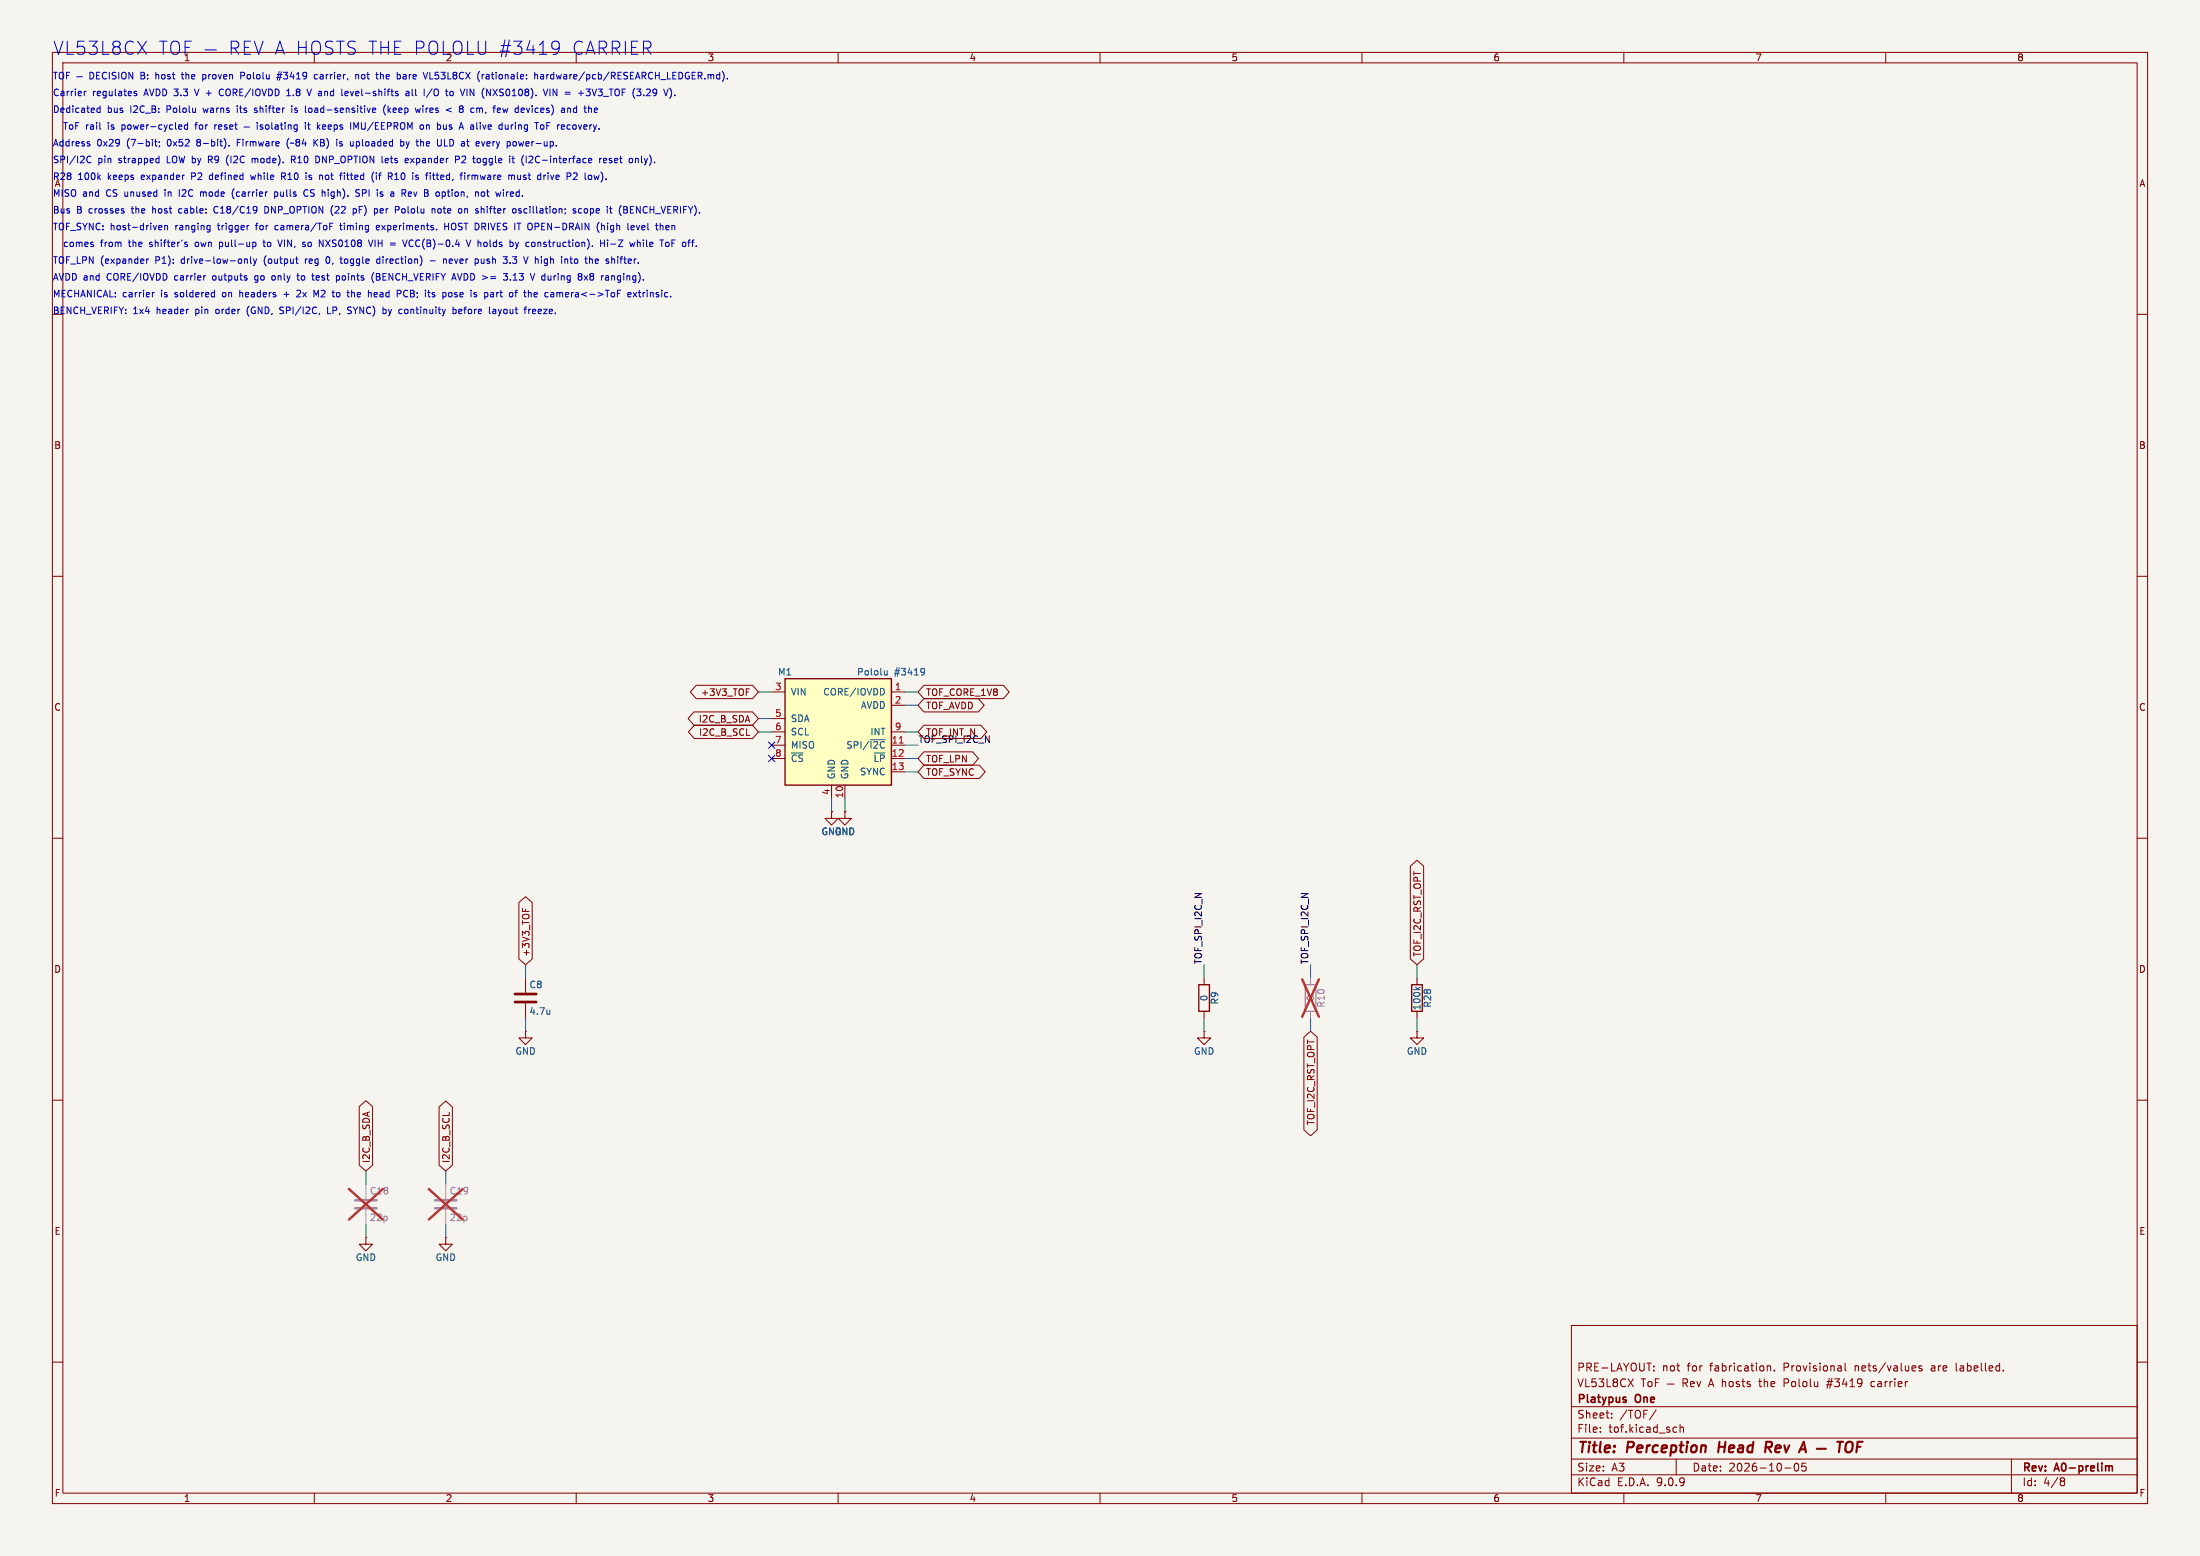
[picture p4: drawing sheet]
(kicad_sch
 (version 20250114)
 (generator "eeschema")
 (generator_version "9.0")
 (paper "A3")
 (title_block
  (title "Perception Head Rev A — TOF")
  (date "2026-10-05")
  (rev "A0-prelim")
  (company "Platypus One")
  (comment 1 "VL53L8CX ToF — Rev A hosts the Pololu #3419 carrier")
  (comment 2 "PRE-LAYOUT: not for fabrication. Provisional nets/values are labelled."))
 (lib_symbols
  (symbol "PlatypusOne:Pololu_3419_VL53L8CX_Carrier"
   (pin_names
    (offset 1.016)) (exclude_from_sim no) (in_bom yes) (on_board yes)
   (property "Reference" "M" (at -10.16 11.43 0) (effects (font (size 1.27 1.27))))
   (property "Value" "Pololu_3419_VL53L8CX_Carrier" (at 10.16 11.43 0) (effects (font (size 1.27 1.27))))
   (property "Footprint" "PlatypusOne:Pololu_3419_VL53L8CX_Carrier_THT" (at 0 0 0) (effects (font (size 1.27 1.27)) (hide yes)))
   (property "Datasheet" "https://www.pololu.com/product/3419" (at 0 0 0) (effects (font (size 1.27 1.27)) (hide yes)))
   (property "Description" "Pololu #3419 VL53L8CX carrier: on-board 3.3 V + 1.8 V LDOs and NXS0108 level shifter; host I/O follows VIN (3.2-5.5 V). Pins 1-9 = 1x9 header, 10-13 = 1x4 header (BENCH_VERIFY order)." (at 0 0 0) (effects (font (size 1.27 1.27)) (hide yes)))
   (symbol "Pololu_3419_VL53L8CX_Carrier_0_1"
    (rectangle (start -10.16 10.16) (end 10.16 -10.16) (stroke (width 0.254) (type default)) (fill (type background))))
   (symbol "Pololu_3419_VL53L8CX_Carrier_1_1"
    (pin power_in line (at -12.7 7.62 0) (length 2.54) (name "VIN" (effects (font (size 1.27 1.27)))) (number "3" (effects (font (size 1.27 1.27)))))
    (pin bidirectional line (at -12.7 2.54 0) (length 2.54) (name "SDA" (effects (font (size 1.27 1.27)))) (number "5" (effects (font (size 1.27 1.27)))))
    (pin bidirectional line (at -12.7 0 0) (length 2.54) (name "SCL" (effects (font (size 1.27 1.27)))) (number "6" (effects (font (size 1.27 1.27)))))
    (pin output line (at -12.7 -2.54 0) (length 2.54) (name "MISO" (effects (font (size 1.27 1.27)))) (number "7" (effects (font (size 1.27 1.27)))))
    (pin input line (at -12.7 -5.08 0) (length 2.54) (name "~{CS}" (effects (font (size 1.27 1.27)))) (number "8" (effects (font (size 1.27 1.27)))))
    (pin power_out line (at 12.7 7.62 180) (length 2.54) (name "CORE/IOVDD" (effects (font (size 1.27 1.27)))) (number "1" (effects (font (size 1.27 1.27)))))
    (pin power_out line (at 12.7 5.08 180) (length 2.54) (name "AVDD" (effects (font (size 1.27 1.27)))) (number "2" (effects (font (size 1.27 1.27)))))
    (pin output line (at 12.7 0 180) (length 2.54) (name "INT" (effects (font (size 1.27 1.27)))) (number "9" (effects (font (size 1.27 1.27)))))
    (pin input line (at 12.7 -2.54 180) (length 2.54) (name "SPI/~{I2C}" (effects (font (size 1.27 1.27)))) (number "11" (effects (font (size 1.27 1.27)))))
    (pin input line (at 12.7 -5.08 180) (length 2.54) (name "~{LP}" (effects (font (size 1.27 1.27)))) (number "12" (effects (font (size 1.27 1.27)))))
    (pin input line (at 12.7 -7.62 180) (length 2.54) (name "SYNC" (effects (font (size 1.27 1.27)))) (number "13" (effects (font (size 1.27 1.27)))))
    (pin power_in line (at -1.27 -12.7 90) (length 2.54) (name "GND" (effects (font (size 1.27 1.27)))) (number "4" (effects (font (size 1.27 1.27)))))
    (pin power_in line (at 1.27 -12.7 90) (length 2.54) (name "GND" (effects (font (size 1.27 1.27)))) (number "10" (effects (font (size 1.27 1.27))))))
   (embedded_fonts no))
  (symbol "power:GND"
   (power)
   (pin_numbers (hide yes))
   (pin_names
    (offset 0) (hide yes)) (exclude_from_sim no) (in_bom yes) (on_board yes)
   (property "Reference" "#PWR" (at 0 -6.35 0) (effects (font (size 1.27 1.27)) (hide yes)))
   (property "Value" "GND" (at 0 -3.81 0) (effects (font (size 1.27 1.27))))
   (property "Footprint" "" (at 0 0 0) (effects (font (size 1.27 1.27)) (hide yes)))
   (property "Datasheet" "" (at 0 0 0) (effects (font (size 1.27 1.27)) (hide yes)))
   (property "Description" "Power symbol creates a global label with name \"GND\" , ground" (at 0 0 0) (effects (font (size 1.27 1.27)) (hide yes)))
   (symbol "GND_0_1"
    (polyline (pts (xy 0 0) (xy 0 -1.27) (xy 1.27 -1.27) (xy 0 -2.54) (xy -1.27 -1.27) (xy 0 -1.27)) (stroke (width 0) (type default)) (fill (type none))))
   (symbol "GND_1_1"
    (pin power_in line (at 0 0 270) (length 0) (name "~" (effects (font (size 1.27 1.27)))) (number "1" (effects (font (size 1.27 1.27))))))
   (embedded_fonts no))
  (symbol "Device:C"
   (pin_numbers (hide yes))
   (pin_names
    (offset 0.254)) (exclude_from_sim no) (in_bom yes) (on_board yes)
   (property "Reference" "C" (at 0.635 2.54 0) (effects (font (size 1.27 1.27)) (justify left)))
   (property "Value" "C" (at 0.635 -2.54 0) (effects (font (size 1.27 1.27)) (justify left)))
   (property "Footprint" "" (at 0.9652 -3.81 0) (effects (font (size 1.27 1.27)) (hide yes)))
   (property "Datasheet" "~" (at 0 0 0) (effects (font (size 1.27 1.27)) (hide yes)))
   (property "Description" "Unpolarized capacitor" (at 0 0 0) (effects (font (size 1.27 1.27)) (hide yes)))
   (symbol "C_0_1"
    (polyline (pts (xy -2.032 0.762) (xy 2.032 0.762)) (stroke (width 0.508) (type default)) (fill (type none)))
    (polyline (pts (xy -2.032 -0.762) (xy 2.032 -0.762)) (stroke (width 0.508) (type default)) (fill (type none))))
   (symbol "C_1_1"
    (pin passive line (at 0 3.81 270) (length 2.794) (name "~" (effects (font (size 1.27 1.27)))) (number "1" (effects (font (size 1.27 1.27)))))
    (pin passive line (at 0 -3.81 90) (length 2.794) (name "~" (effects (font (size 1.27 1.27)))) (number "2" (effects (font (size 1.27 1.27))))))
   (embedded_fonts no))
  (symbol "Device:R"
   (pin_numbers (hide yes))
   (pin_names
    (offset 0)) (exclude_from_sim no) (in_bom yes) (on_board yes)
   (property "Reference" "R" (at 2.032 0 90) (effects (font (size 1.27 1.27))))
   (property "Value" "R" (at 0 0 90) (effects (font (size 1.27 1.27))))
   (property "Footprint" "" (at -1.778 0 90) (effects (font (size 1.27 1.27)) (hide yes)))
   (property "Datasheet" "~" (at 0 0 0) (effects (font (size 1.27 1.27)) (hide yes)))
   (property "Description" "Resistor" (at 0 0 0) (effects (font (size 1.27 1.27)) (hide yes)))
   (symbol "R_0_1"
    (rectangle (start -1.016 -2.54) (end 1.016 2.54) (stroke (width 0.254) (type default)) (fill (type none))))
   (symbol "R_1_1"
    (pin passive line (at 0 3.81 270) (length 1.27) (name "~" (effects (font (size 1.27 1.27)))) (number "1" (effects (font (size 1.27 1.27)))))
    (pin passive line (at 0 -3.81 90) (length 1.27) (name "~" (effects (font (size 1.27 1.27)))) (number "2" (effects (font (size 1.27 1.27))))))
   (embedded_fonts no)))
 (text "VL53L8CX TOF — REV A HOSTS THE POLOLU #3419 CARRIER"
  (exclude_from_sim no)
  (at 10 8 0)
  (effects (font (size 2.5 2.5)) (justify left top)))
 (text "TOF — DECISION B: host the proven Pololu #3419 carrier, not the bare VL53L8CX (rationale: hardware/pcb/RESEARCH_LEDGER.md)."
  (exclude_from_sim no)
  (at 10 14 0)
  (effects (font (size 1.27 1.27)) (justify left top)))
 (text "Carrier regulates AVDD 3.3 V + CORE/IOVDD 1.8 V and level-shifts all I/O to VIN (NXS0108). VIN = +3V3_TOF (3.29 V)."
  (exclude_from_sim no)
  (at 10 17.2 0)
  (effects (font (size 1.27 1.27)) (justify left top)))
 (text "Dedicated bus I2C_B: Pololu warns its shifter is load-sensitive (keep wires < 8 cm, few devices) and the"
  (exclude_from_sim no)
  (at 10 20.4 0)
  (effects (font (size 1.27 1.27)) (justify left top)))
 (text "  ToF rail is power-cycled for reset — isolating it keeps IMU/EEPROM on bus A alive during ToF recovery."
  (exclude_from_sim no)
  (at 10 23.6 0)
  (effects (font (size 1.27 1.27)) (justify left top)))
 (text "Address 0x29 (7-bit; 0x52 8-bit). Firmware (~84 KB) is uploaded by the ULD at every power-up."
  (exclude_from_sim no)
  (at 10 26.8 0)
  (effects (font (size 1.27 1.27)) (justify left top)))
 (text "SPI/I2C pin strapped LOW by R9 (I2C mode). R10 DNP_OPTION lets expander P2 toggle it (I2C-interface reset only)."
  (exclude_from_sim no)
  (at 10 30 0)
  (effects (font (size 1.27 1.27)) (justify left top)))
 (text "R28 100k keeps expander P2 defined while R10 is not fitted (if R10 is fitted, firmware must drive P2 low)."
  (exclude_from_sim no)
  (at 10 33.2 0)
  (effects (font (size 1.27 1.27)) (justify left top)))
 (text "MISO and CS unused in I2C mode (carrier pulls CS high). SPI is a Rev B option, not wired."
  (exclude_from_sim no)
  (at 10 36.4 0)
  (effects (font (size 1.27 1.27)) (justify left top)))
 (text "Bus B crosses the host cable: C18/C19 DNP_OPTION (22 pF) per Pololu note on shifter oscillation; scope it (BENCH_VERIFY)."
  (exclude_from_sim no)
  (at 10 39.6 0)
  (effects (font (size 1.27 1.27)) (justify left top)))
 (text "TOF_SYNC: host-driven ranging trigger for camera/ToF timing experiments. HOST DRIVES IT OPEN-DRAIN (high level then"
  (exclude_from_sim no)
  (at 10 42.8 0)
  (effects (font (size 1.27 1.27)) (justify left top)))
 (text "  comes from the shifter's own pull-up to VIN, so NXS0108 VIH = VCC(B)-0.4 V holds by construction). Hi-Z while ToF off."
  (exclude_from_sim no)
  (at 10 46 0)
  (effects (font (size 1.27 1.27)) (justify left top)))
 (text "TOF_LPN (expander P1): drive-low-only (output reg 0, toggle direction) - never push 3.3 V high into the shifter."
  (exclude_from_sim no)
  (at 10 49.2 0)
  (effects (font (size 1.27 1.27)) (justify left top)))
 (text "AVDD and CORE/IOVDD carrier outputs go only to test points (BENCH_VERIFY AVDD >= 3.13 V during 8x8 ranging)."
  (exclude_from_sim no)
  (at 10 52.4 0)
  (effects (font (size 1.27 1.27)) (justify left top)))
 (text "MECHANICAL: carrier is soldered on headers + 2x M2 to the head PCB; its pose is part of the camera<->ToF extrinsic."
  (exclude_from_sim no)
  (at 10 55.6 0)
  (effects (font (size 1.27 1.27)) (justify left top)))
 (text "BENCH_VERIFY: 1x4 header pin order (GND, SPI/I2C, LP, SYNC) by continuity before layout freeze."
  (exclude_from_sim no)
  (at 10 58.8 0)
  (effects (font (size 1.27 1.27)) (justify left top)))
 (symbol
  (lib_id "PlatypusOne:Pololu_3419_VL53L8CX_Carrier")
  (at 160.02 139.7 0)
  (unit 1)
  (exclude_from_sim no)
  (in_bom yes)
  (on_board yes)
  (dnp no)
  (fields_autoplaced yes)
  (property "Reference" "M1" (at 149.86 128.27 0) (effects (font (size 1.27 1.27))))
  (property "Value" "Pololu #3419" (at 170.18 128.27 0) (effects (font (size 1.27 1.27))))
  (property "Footprint" "PlatypusOne:Pololu_3419_VL53L8CX_Carrier_THT" (at 160.02 139.7 0) (effects (font (size 1.27 1.27)) (hide yes)))
  (property "Datasheet" "https://www.pololu.com/product/3419" (at 160.02 139.7 0) (effects (font (size 1.27 1.27)) (hide yes)))
  (property "Description" "" (at 160.02 139.7 0) (effects (font (size 1.27 1.27)) (hide yes)))
  (property "Manufacturer" "Pololu" (at 160.02 139.7 0) (effects (font (size 1.27 1.27)) (hide yes)))
  (property "MPN" "3419" (at 160.02 139.7 0) (effects (font (size 1.27 1.27)) (hide yes)))
  (property "Status" "SELECTED (Rev A)" (at 160.02 139.7 0) (effects (font (size 1.27 1.27)) (hide yes)))
  (property "Note" "Contains VL53L8CX; 100 mA typ / 150 mA peak per Pololu" (at 160.02 139.7 0) (effects (font (size 1.27 1.27)) (hide yes)))
  (pin "3")
  (pin "5")
  (pin "6")
  (pin "7")
  (pin "8")
  (pin "1")
  (pin "2")
  (pin "9")
  (pin "11")
  (pin "12")
  (pin "13")
  (pin "4")
  (pin "10"))
 (wire
  (pts (xy 147.32 132.08) (xy 144.78 132.08))
  (stroke (width 0) (type default)))
 (global_label "+3V3_TOF"
  (shape bidirectional)
  (at 144.78 132.08 180)
  (fields_autoplaced yes)
  (effects (font (size 1.27 1.27)) (justify right))
  (property "Intersheetrefs" "${INTERSHEET_REFS}" (at 144.78 132.08 0) (effects (font (size 1.27 1.27)) (justify left) (hide yes))))
 (wire
  (pts (xy 158.75 152.4) (xy 158.75 154.94))
  (stroke (width 0) (type default)))
 (symbol
  (lib_id "power:GND")
  (at 158.75 154.94 0)
  (unit 1)
  (exclude_from_sim no)
  (in_bom no)
  (on_board no)
  (dnp no)
  (fields_autoplaced yes)
  (property "Reference" "#PWR_TOF_M1_1_4" (at 158.75 161.29 0) (effects (font (size 1.27 1.27)) (hide yes)))
  (property "Value" "GND" (at 158.75 158.75 0) (effects (font (size 1.27 1.27))))
  (property "Footprint" "" (at 158.75 154.94 0) (effects (font (size 1.27 1.27)) (hide yes)))
  (property "Datasheet" "" (at 158.75 154.94 0) (effects (font (size 1.27 1.27)) (hide yes)))
  (property "Description" "" (at 158.75 154.94 0) (effects (font (size 1.27 1.27)) (hide yes)))
  (pin "1"))
 (wire
  (pts (xy 161.29 152.4) (xy 161.29 154.94))
  (stroke (width 0) (type default)))
 (symbol
  (lib_id "power:GND")
  (at 161.29 154.94 0)
  (unit 1)
  (exclude_from_sim no)
  (in_bom no)
  (on_board no)
  (dnp no)
  (fields_autoplaced yes)
  (property "Reference" "#PWR_TOF_M1_1_10" (at 161.29 161.29 0) (effects (font (size 1.27 1.27)) (hide yes)))
  (property "Value" "GND" (at 161.29 158.75 0) (effects (font (size 1.27 1.27))))
  (property "Footprint" "" (at 161.29 154.94 0) (effects (font (size 1.27 1.27)) (hide yes)))
  (property "Datasheet" "" (at 161.29 154.94 0) (effects (font (size 1.27 1.27)) (hide yes)))
  (property "Description" "" (at 161.29 154.94 0) (effects (font (size 1.27 1.27)) (hide yes)))
  (pin "1"))
 (wire
  (pts (xy 147.32 137.16) (xy 144.78 137.16))
  (stroke (width 0) (type default)))
 (global_label "I2C_B_SDA"
  (shape bidirectional)
  (at 144.78 137.16 180)
  (fields_autoplaced yes)
  (effects (font (size 1.27 1.27)) (justify right))
  (property "Intersheetrefs" "${INTERSHEET_REFS}" (at 144.78 137.16 0) (effects (font (size 1.27 1.27)) (justify left) (hide yes))))
 (wire
  (pts (xy 147.32 139.7) (xy 144.78 139.7))
  (stroke (width 0) (type default)))
 (global_label "I2C_B_SCL"
  (shape bidirectional)
  (at 144.78 139.7 180)
  (fields_autoplaced yes)
  (effects (font (size 1.27 1.27)) (justify right))
  (property "Intersheetrefs" "${INTERSHEET_REFS}" (at 144.78 139.7 0) (effects (font (size 1.27 1.27)) (justify left) (hide yes))))
 (no_connect
  (at 147.32 142.24))
 (no_connect
  (at 147.32 144.78))
 (wire
  (pts (xy 172.72 132.08) (xy 175.26 132.08))
  (stroke (width 0) (type default)))
 (global_label "TOF_CORE_1V8"
  (shape bidirectional)
  (at 175.26 132.08 0)
  (fields_autoplaced yes)
  (effects (font (size 1.27 1.27)) (justify left))
  (property "Intersheetrefs" "${INTERSHEET_REFS}" (at 175.26 132.08 0) (effects (font (size 1.27 1.27)) (justify left) (hide yes))))
 (wire
  (pts (xy 172.72 134.62) (xy 175.26 134.62))
  (stroke (width 0) (type default)))
 (global_label "TOF_AVDD"
  (shape bidirectional)
  (at 175.26 134.62 0)
  (fields_autoplaced yes)
  (effects (font (size 1.27 1.27)) (justify left))
  (property "Intersheetrefs" "${INTERSHEET_REFS}" (at 175.26 134.62 0) (effects (font (size 1.27 1.27)) (justify left) (hide yes))))
 (wire
  (pts (xy 172.72 139.7) (xy 175.26 139.7))
  (stroke (width 0) (type default)))
 (global_label "TOF_INT_N"
  (shape bidirectional)
  (at 175.26 139.7 0)
  (fields_autoplaced yes)
  (effects (font (size 1.27 1.27)) (justify left))
  (property "Intersheetrefs" "${INTERSHEET_REFS}" (at 175.26 139.7 0) (effects (font (size 1.27 1.27)) (justify left) (hide yes))))
 (wire
  (pts (xy 172.72 142.24) (xy 175.26 142.24))
  (stroke (width 0) (type default)))
 (label "TOF_SPI_I2C_N"
  (at 175.26 142.24 0)
  (fields_autoplaced yes)
  (effects (font (size 1.27 1.27)) (justify left bottom)))
 (wire
  (pts (xy 172.72 144.78) (xy 175.26 144.78))
  (stroke (width 0) (type default)))
 (global_label "TOF_LPN"
  (shape bidirectional)
  (at 175.26 144.78 0)
  (fields_autoplaced yes)
  (effects (font (size 1.27 1.27)) (justify left))
  (property "Intersheetrefs" "${INTERSHEET_REFS}" (at 175.26 144.78 0) (effects (font (size 1.27 1.27)) (justify left) (hide yes))))
 (wire
  (pts (xy 172.72 147.32) (xy 175.26 147.32))
  (stroke (width 0) (type default)))
 (global_label "TOF_SYNC"
  (shape bidirectional)
  (at 175.26 147.32 0)
  (fields_autoplaced yes)
  (effects (font (size 1.27 1.27)) (justify left))
  (property "Intersheetrefs" "${INTERSHEET_REFS}" (at 175.26 147.32 0) (effects (font (size 1.27 1.27)) (justify left) (hide yes))))
 (symbol
  (lib_id "Device:C")
  (at 100.33 190.5 0)
  (unit 1)
  (exclude_from_sim no)
  (in_bom yes)
  (on_board yes)
  (dnp no)
  (fields_autoplaced yes)
  (property "Reference" "C8" (at 100.965 187.96 0) (effects (font (size 1.27 1.27)) (justify left)))
  (property "Value" "4.7u" (at 100.965 193.04 0) (effects (font (size 1.27 1.27)) (justify left)))
  (property "Footprint" "Capacitor_SMD:C_0805_2012Metric" (at 100.33 190.5 0) (effects (font (size 1.27 1.27)) (hide yes)))
  (property "Datasheet" "~" (at 100.33 190.5 0) (effects (font (size 1.27 1.27)) (hide yes)))
  (property "Description" "" (at 100.33 190.5 0) (effects (font (size 1.27 1.27)) (hide yes)))
  (property "Spec" "X5R 10 V" (at 100.33 190.5 0) (effects (font (size 1.27 1.27)) (hide yes)))
  (property "Note" "Local bulk at carrier VIN" (at 100.33 190.5 0) (effects (font (size 1.27 1.27)) (hide yes)))
  (pin "1")
  (pin "2"))
 (wire
  (pts (xy 100.33 186.69) (xy 100.33 184.15))
  (stroke (width 0) (type default)))
 (global_label "+3V3_TOF"
  (shape bidirectional)
  (at 100.33 184.15 90)
  (fields_autoplaced yes)
  (effects (font (size 1.27 1.27)) (justify left))
  (property "Intersheetrefs" "${INTERSHEET_REFS}" (at 100.33 184.15 0) (effects (font (size 1.27 1.27)) (justify left) (hide yes))))
 (wire
  (pts (xy 100.33 194.31) (xy 100.33 196.85))
  (stroke (width 0) (type default)))
 (symbol
  (lib_id "power:GND")
  (at 100.33 196.85 0)
  (unit 1)
  (exclude_from_sim no)
  (in_bom no)
  (on_board no)
  (dnp no)
  (fields_autoplaced yes)
  (property "Reference" "#PWR_TOF_C8_1_2" (at 100.33 203.2 0) (effects (font (size 1.27 1.27)) (hide yes)))
  (property "Value" "GND" (at 100.33 200.66 0) (effects (font (size 1.27 1.27))))
  (property "Footprint" "" (at 100.33 196.85 0) (effects (font (size 1.27 1.27)) (hide yes)))
  (property "Datasheet" "" (at 100.33 196.85 0) (effects (font (size 1.27 1.27)) (hide yes)))
  (property "Description" "" (at 100.33 196.85 0) (effects (font (size 1.27 1.27)) (hide yes)))
  (pin "1"))
 (symbol
  (lib_id "Device:C")
  (at 69.85 229.87 0)
  (unit 1)
  (exclude_from_sim no)
  (in_bom yes)
  (on_board yes)
  (dnp yes)
  (fields_autoplaced yes)
  (property "Reference" "C18" (at 70.485 227.33 0) (effects (font (size 1.27 1.27)) (justify left)))
  (property "Value" "22p" (at 70.485 232.41 0) (effects (font (size 1.27 1.27)) (justify left)))
  (property "Footprint" "Capacitor_SMD:C_0603_1608Metric" (at 69.85 229.87 0) (effects (font (size 1.27 1.27)) (hide yes)))
  (property "Datasheet" "~" (at 69.85 229.87 0) (effects (font (size 1.27 1.27)) (hide yes)))
  (property "Description" "" (at 69.85 229.87 0) (effects (font (size 1.27 1.27)) (hide yes)))
  (property "Spec" "C0G 50 V" (at 69.85 229.87 0) (effects (font (size 1.27 1.27)) (hide yes)))
  (property "Note" "DNP_OPTION: Pololu suggests tens of pF if its shifter oscillates on long leads" (at 69.85 229.87 0) (effects (font (size 1.27 1.27)) (hide yes)))
  (pin "1")
  (pin "2"))
 (wire
  (pts (xy 69.85 226.06) (xy 69.85 223.52))
  (stroke (width 0) (type default)))
 (global_label "I2C_B_SDA"
  (shape bidirectional)
  (at 69.85 223.52 90)
  (fields_autoplaced yes)
  (effects (font (size 1.27 1.27)) (justify left))
  (property "Intersheetrefs" "${INTERSHEET_REFS}" (at 69.85 223.52 0) (effects (font (size 1.27 1.27)) (justify left) (hide yes))))
 (wire
  (pts (xy 69.85 233.68) (xy 69.85 236.22))
  (stroke (width 0) (type default)))
 (symbol
  (lib_id "power:GND")
  (at 69.85 236.22 0)
  (unit 1)
  (exclude_from_sim no)
  (in_bom no)
  (on_board no)
  (dnp no)
  (fields_autoplaced yes)
  (property "Reference" "#PWR_TOF_C18_1_2" (at 69.85 242.57 0) (effects (font (size 1.27 1.27)) (hide yes)))
  (property "Value" "GND" (at 69.85 240.03 0) (effects (font (size 1.27 1.27))))
  (property "Footprint" "" (at 69.85 236.22 0) (effects (font (size 1.27 1.27)) (hide yes)))
  (property "Datasheet" "" (at 69.85 236.22 0) (effects (font (size 1.27 1.27)) (hide yes)))
  (property "Description" "" (at 69.85 236.22 0) (effects (font (size 1.27 1.27)) (hide yes)))
  (pin "1"))
 (symbol
  (lib_id "Device:C")
  (at 85.09 229.87 0)
  (unit 1)
  (exclude_from_sim no)
  (in_bom yes)
  (on_board yes)
  (dnp yes)
  (fields_autoplaced yes)
  (property "Reference" "C19" (at 85.725 227.33 0) (effects (font (size 1.27 1.27)) (justify left)))
  (property "Value" "22p" (at 85.725 232.41 0) (effects (font (size 1.27 1.27)) (justify left)))
  (property "Footprint" "Capacitor_SMD:C_0603_1608Metric" (at 85.09 229.87 0) (effects (font (size 1.27 1.27)) (hide yes)))
  (property "Datasheet" "~" (at 85.09 229.87 0) (effects (font (size 1.27 1.27)) (hide yes)))
  (property "Description" "" (at 85.09 229.87 0) (effects (font (size 1.27 1.27)) (hide yes)))
  (property "Spec" "C0G 50 V" (at 85.09 229.87 0) (effects (font (size 1.27 1.27)) (hide yes)))
  (property "Note" "DNP_OPTION: as C18; BENCH_VERIFY with the real host cable length" (at 85.09 229.87 0) (effects (font (size 1.27 1.27)) (hide yes)))
  (pin "1")
  (pin "2"))
 (wire
  (pts (xy 85.09 226.06) (xy 85.09 223.52))
  (stroke (width 0) (type default)))
 (global_label "I2C_B_SCL"
  (shape bidirectional)
  (at 85.09 223.52 90)
  (fields_autoplaced yes)
  (effects (font (size 1.27 1.27)) (justify left))
  (property "Intersheetrefs" "${INTERSHEET_REFS}" (at 85.09 223.52 0) (effects (font (size 1.27 1.27)) (justify left) (hide yes))))
 (wire
  (pts (xy 85.09 233.68) (xy 85.09 236.22))
  (stroke (width 0) (type default)))
 (symbol
  (lib_id "power:GND")
  (at 85.09 236.22 0)
  (unit 1)
  (exclude_from_sim no)
  (in_bom no)
  (on_board no)
  (dnp no)
  (fields_autoplaced yes)
  (property "Reference" "#PWR_TOF_C19_1_2" (at 85.09 242.57 0) (effects (font (size 1.27 1.27)) (hide yes)))
  (property "Value" "GND" (at 85.09 240.03 0) (effects (font (size 1.27 1.27))))
  (property "Footprint" "" (at 85.09 236.22 0) (effects (font (size 1.27 1.27)) (hide yes)))
  (property "Datasheet" "" (at 85.09 236.22 0) (effects (font (size 1.27 1.27)) (hide yes)))
  (property "Description" "" (at 85.09 236.22 0) (effects (font (size 1.27 1.27)) (hide yes)))
  (pin "1"))
 (symbol
  (lib_id "Device:R")
  (at 229.87 190.5 0)
  (unit 1)
  (exclude_from_sim no)
  (in_bom yes)
  (on_board yes)
  (dnp no)
  (fields_autoplaced yes)
  (property "Reference" "R9" (at 231.902 190.5 90) (effects (font (size 1.27 1.27))))
  (property "Value" "0" (at 229.87 190.5 90) (effects (font (size 1.27 1.27))))
  (property "Footprint" "Resistor_SMD:R_0603_1608Metric" (at 229.87 190.5 0) (effects (font (size 1.27 1.27)) (hide yes)))
  (property "Datasheet" "~" (at 229.87 190.5 0) (effects (font (size 1.27 1.27)) (hide yes)))
  (property "Description" "" (at 229.87 190.5 0) (effects (font (size 1.27 1.27)) (hide yes)))
  (property "Spec" "0 ohm jumper" (at 229.87 190.5 0) (effects (font (size 1.27 1.27)) (hide yes)))
  (property "Note" "I2C mode strap (populated)" (at 229.87 190.5 0) (effects (font (size 1.27 1.27)) (hide yes)))
  (pin "1")
  (pin "2"))
 (wire
  (pts (xy 229.87 186.69) (xy 229.87 184.15))
  (stroke (width 0) (type default)))
 (label "TOF_SPI_I2C_N"
  (at 229.87 184.15 90)
  (fields_autoplaced yes)
  (effects (font (size 1.27 1.27)) (justify left bottom)))
 (wire
  (pts (xy 229.87 194.31) (xy 229.87 196.85))
  (stroke (width 0) (type default)))
 (symbol
  (lib_id "power:GND")
  (at 229.87 196.85 0)
  (unit 1)
  (exclude_from_sim no)
  (in_bom no)
  (on_board no)
  (dnp no)
  (fields_autoplaced yes)
  (property "Reference" "#PWR_TOF_R9_1_2" (at 229.87 203.2 0) (effects (font (size 1.27 1.27)) (hide yes)))
  (property "Value" "GND" (at 229.87 200.66 0) (effects (font (size 1.27 1.27))))
  (property "Footprint" "" (at 229.87 196.85 0) (effects (font (size 1.27 1.27)) (hide yes)))
  (property "Datasheet" "" (at 229.87 196.85 0) (effects (font (size 1.27 1.27)) (hide yes)))
  (property "Description" "" (at 229.87 196.85 0) (effects (font (size 1.27 1.27)) (hide yes)))
  (pin "1"))
 (symbol
  (lib_id "Device:R")
  (at 270.51 190.5 0)
  (unit 1)
  (exclude_from_sim no)
  (in_bom yes)
  (on_board yes)
  (dnp no)
  (fields_autoplaced yes)
  (property "Reference" "R28" (at 272.542 190.5 90) (effects (font (size 1.27 1.27))))
  (property "Value" "100k" (at 270.51 190.5 90) (effects (font (size 1.27 1.27))))
  (property "Footprint" "Resistor_SMD:R_0603_1608Metric" (at 270.51 190.5 0) (effects (font (size 1.27 1.27)) (hide yes)))
  (property "Datasheet" "~" (at 270.51 190.5 0) (effects (font (size 1.27 1.27)) (hide yes)))
  (property "Description" "" (at 270.51 190.5 0) (effects (font (size 1.27 1.27)) (hide yes)))
  (property "Spec" "1% 0.1W" (at 270.51 190.5 0) (effects (font (size 1.27 1.27)) (hide yes)))
  (property "Note" "Defines expander P2 when R10 is DNP" (at 270.51 190.5 0) (effects (font (size 1.27 1.27)) (hide yes)))
  (pin "1")
  (pin "2"))
 (wire
  (pts (xy 270.51 186.69) (xy 270.51 184.15))
  (stroke (width 0) (type default)))
 (global_label "TOF_I2C_RST_OPT"
  (shape bidirectional)
  (at 270.51 184.15 90)
  (fields_autoplaced yes)
  (effects (font (size 1.27 1.27)) (justify left))
  (property "Intersheetrefs" "${INTERSHEET_REFS}" (at 270.51 184.15 0) (effects (font (size 1.27 1.27)) (justify left) (hide yes))))
 (wire
  (pts (xy 270.51 194.31) (xy 270.51 196.85))
  (stroke (width 0) (type default)))
 (symbol
  (lib_id "power:GND")
  (at 270.51 196.85 0)
  (unit 1)
  (exclude_from_sim no)
  (in_bom no)
  (on_board no)
  (dnp no)
  (fields_autoplaced yes)
  (property "Reference" "#PWR_TOF_R28_1_2" (at 270.51 203.2 0) (effects (font (size 1.27 1.27)) (hide yes)))
  (property "Value" "GND" (at 270.51 200.66 0) (effects (font (size 1.27 1.27))))
  (property "Footprint" "" (at 270.51 196.85 0) (effects (font (size 1.27 1.27)) (hide yes)))
  (property "Datasheet" "" (at 270.51 196.85 0) (effects (font (size 1.27 1.27)) (hide yes)))
  (property "Description" "" (at 270.51 196.85 0) (effects (font (size 1.27 1.27)) (hide yes)))
  (pin "1"))
 (symbol
  (lib_id "Device:R")
  (at 250.19 190.5 0)
  (unit 1)
  (exclude_from_sim no)
  (in_bom yes)
  (on_board yes)
  (dnp yes)
  (fields_autoplaced yes)
  (property "Reference" "R10" (at 252.222 190.5 90) (effects (font (size 1.27 1.27))))
  (property "Value" "0" (at 250.19 190.5 90) (effects (font (size 1.27 1.27))))
  (property "Footprint" "Resistor_SMD:R_0603_1608Metric" (at 250.19 190.5 0) (effects (font (size 1.27 1.27)) (hide yes)))
  (property "Datasheet" "~" (at 250.19 190.5 0) (effects (font (size 1.27 1.27)) (hide yes)))
  (property "Description" "" (at 250.19 190.5 0) (effects (font (size 1.27 1.27)) (hide yes)))
  (property "Spec" "0 ohm jumper" (at 250.19 190.5 0) (effects (font (size 1.27 1.27)) (hide yes)))
  (property "Note" "DNP_OPTION: expander controls SPI/I2C pin (remove R9 first)" (at 250.19 190.5 0) (effects (font (size 1.27 1.27)) (hide yes)))
  (pin "1")
  (pin "2"))
 (wire
  (pts (xy 250.19 186.69) (xy 250.19 184.15))
  (stroke (width 0) (type default)))
 (label "TOF_SPI_I2C_N"
  (at 250.19 184.15 90)
  (fields_autoplaced yes)
  (effects (font (size 1.27 1.27)) (justify left bottom)))
 (wire
  (pts (xy 250.19 194.31) (xy 250.19 196.85))
  (stroke (width 0) (type default)))
 (global_label "TOF_I2C_RST_OPT"
  (shape bidirectional)
  (at 250.19 196.85 270)
  (fields_autoplaced yes)
  (effects (font (size 1.27 1.27)) (justify right))
  (property "Intersheetrefs" "${INTERSHEET_REFS}" (at 250.19 196.85 0) (effects (font (size 1.27 1.27)) (justify left) (hide yes))))
 (embedded_fonts no))
